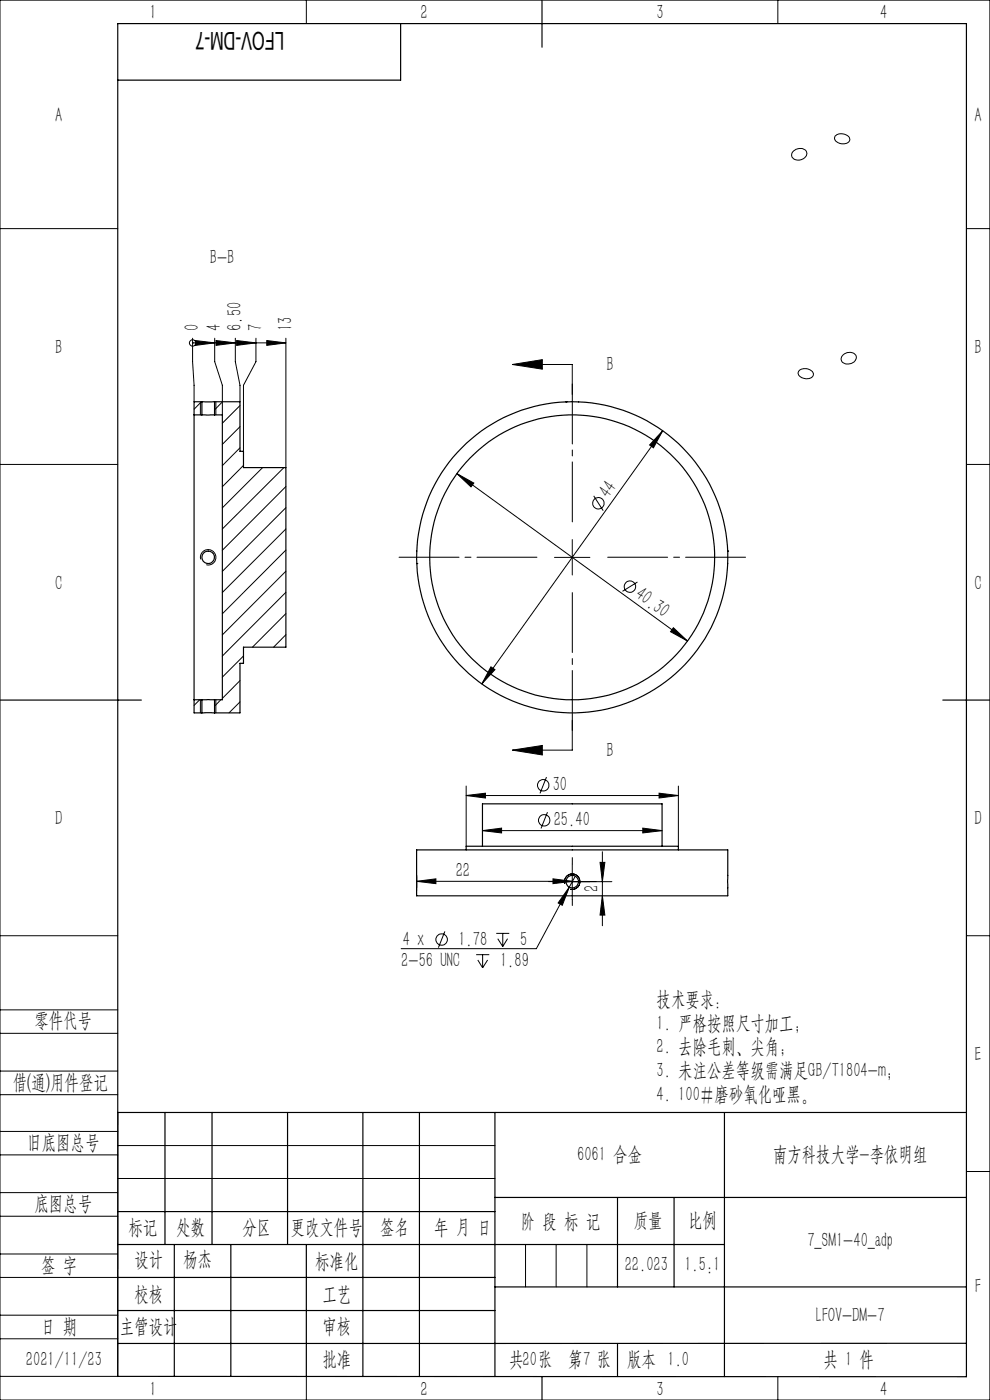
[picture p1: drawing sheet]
<svg xmlns="http://www.w3.org/2000/svg" width="210mm" height="297mm" viewBox="0 0 210 297" stroke-linecap="round" stroke-linejoin="round" font-family="sans-serif">
<g fill="none" stroke="#000" stroke-width=".21">
<path d="M0 0h210v297h-210zM65 0v5M165 0v5M168.3 32.1a1.65 1.65 0 0 1 2.9 .5 1.77 1.77 0 0 1-1.4 1.3 1.77 1.77 0 0 1-1.8-.7v-.7zM177.2 28.8a1.99 1.99 0 0 1 3.1 .8 1.68 1.68 0 0 1-2.7 .5l-.3-.2a.81 .81 0 0 1-.1-1.1zM0 48.5h25M205 48.5h5M40.9 72.7h.1M40.9 71.8v4.9l.3 5v3.5M40.9 72.7h19.7M41.5 72.2l4 .5-4 .6zM45.5 71.8v4.9l1.7 5v6.3"/>
<path d="M45.8 72.2l4.1 .5-4.1 .6zM49.9 71.8v4.9l1 5v3.5M50.2 72.2l4.1 .5-4.1 .6zM54.3 71.8v4.9l-2.7 5v14M56.6 72.2l4 .5-4 .6zM60.6 71.8v27.4M108.7 77.3l6.3-1v2zM108.7 77.3h12.7v6.4M169.6 78.5a1.96 1.96 0 0 1 2.9 .9 1.62 1.62 0 0 1-2.5 .6l-.4-.2a.78 .78 0 0 1 0-1.3zM178.8 75.3a1.7 1.7 0 0 1 2.8 .4 1.75 1.75 0 0 1-1.3 1.5 1.75 1.75 0 0 1-1.8-.8v-.7zM0 98.5h25M42.5 85.2v2.8"/>
<path d="M42.7 85.2l-1.5 1.6M45.8 85.2v2.8M47.2 85.2l-1.7 1.8M50.9 86l-3.7 3.8M50.9 90.5l-3.7 3.8M50.9 95l-3.7 3.8M51.6 98.7l-4.4 4.6M55.7 99.2l-8.5 8.5M60.2 99.2l-13 13M140.6 91.4l-38.4 53.7M140.6 91.4l-2 3.6-.8-.6zM205 98.5h5"/>
<path d="M42.6 118.7a1.64 1.64 0 0 1 1.4-2.1 1.64 1.64 0 0 1 1.8 1.7 1.64 1.64 0 0 1-2.1 1.5M60.6 103.2l-13.4 13.5M60.6 107.7l-13.4 13.5M60.6 112.2l-13.4 13.5M60.6 116.7l-13.4 13.5M96.9 100.5l48.9 35.5M96.9 100.5l3.6 2-.6 .8zM117.6 118.2h7.5M121.4 114.5v7.5M125.9 105.2l2.1 3.1M51.6 139.2l-4.4 4.4M60.6 121.2l-13.4 13.5"/>
<path d="M60.6 125.7l-13.4 13.5M60.6 130.2l-7 7.1M60.6 134.7l-2.6 2.6M135.2 123.5l-3.2 1.9M142.8 133.2l3 2.8-3.6-2zM42.4 148.4l-1.2 1.2M42.5 148.4v2.8M45.8 148.4v2.8M46.8 148.4l-1.3 1.4M50.9 144.4l-3.7 3.8M50.9 148.9l-2.3 2.3M104.1 141.5l.9 .6-2.8 3z"/>
<path d="M108.7 159.1l6.3-1v2.1zM121.4 152.8v6.3h-12.7M98.9 166.8v12.7M98.9 168.8h45M98.9 168.8l4.1-.5v1zM102.3 176.2l4.1-.5v1zM102.3 176.2h38.1M115.9 164.8l-1.4 3.5M116.1 172.3l-1.3 3.5M136.3 175.7l4.1 .5-4.1 .5zM139.8 168.3l4.1 .5-4.1 .5zM143.9 166.8v12.7"/>
<path d="M0 198.5h25M88.4 185.7v3.3M88.4 187h33M88.4 187l4.1-.6v1.1zM94.4 197.6l-1.4 3.4M105.3 198h2.7M105.6 199.1l1 1.7M106.6 198v2.8M107.7 199.1l-1.1 1.7M117.3 186.4l4.1 .6-4.1 .5zM117.6 187h12.2M119.8 187.5a1.65 1.65 0 0 1 1.4-2.1 1.65 1.65 0 0 1 1.8 1.8 1.65 1.65 0 0 1-2 1.4"/>
<path d="M120.8 188.2l-1.5 3.8-.9-.4zM120.8 188.2l-7 13.1h-28.7M121.4 183.3v7.5M122 185.9l-1.2 2.3M127.3 182.9h1l-.5 4.1zM127.8 180.7v15.7M127.8 190l.5 4.1h-1zM205 198.5h5M0 214.2h25M0 219.2h25M101 202.5h2.8M101.4 203.7l1 1.6"/>
<path d="M102.4 202.5v2.8M103.4 203.7l-1 1.6M0 232.2h25M0 227.2h25M25 236v56h-25M0 245h25M0 240h25M0 258h25M0 253h25M25 243h80M25 250h80M205 248.5h5"/>
<path d="M0 271h25M0 266h25M0 279h25M111.5 264v9M118 264v9M124.5 264v9M0 284h25M65 292.1v4.9M153.7 292h.1M165 292v5"/>
<circle cx="40.9" cy="72.8" r=".68"/>
<circle cx="126.9" cy="106.8" r="1.21"/>
<circle cx="133.6" cy="124.5" r="1.22"/>
<circle cx="115.2" cy="166.6" r="1.21"/>
<circle cx="115.4" cy="174" r="1.22"/>
<circle cx="93.7" cy="199.3" r="1.22"/>
</g>
<g fill="none" stroke="#000" stroke-width=".25">
<path d="M85 5v12h-60M115 0v10M41.2 88v60.4M41.2 88h1.6M42.8 88h2.7M42.8 85.2h2.7M42.8 85.2v2.8M42.8 85.2h-1.6v2.8M45.5 88h1.7v60.4h-1.7M45.5 85.2v2.8M45.5 85.2h5.4v10.5h.7v3.5h9v38.1h-9v3.4h-.7v10.5h-5.4M120.1 85.3h.1"/>
<path d="M122.7 85.2v.1M88.4 116.9h.1M88.4 119.6h.1M154.3 116.9h.1M154.3 119.6h.1M0 148.5h30M41.2 148.4h1.6M41.2 148.4v2.8h1.6M42.8 148.4h2.7M42.8 151.2h2.7M42.8 148.4v2.8M45.5 148.4v2.8"/>
<path d="M200 148.5h10M102.3 179.5v-9h38.1v9M88.4 180.3h66v9.7h-66zM98.9 180.3v-.8h45v.8M25 236h180M35 236v28M45 236v28M61 236v28M77 236v56M89 236v56M105 236v56M153.7 236v56"/>
<path d="M25 257h80M105 254h100M131 254v19M143 254v19M25 264h128.7M25 271h80M25 278h80M37 264v28M49 264v28M65 264.1v28M105 273h100M25 292l180 .1v-287.1h-180v287"/>
<path d="M115 292v5M131 285v7M205 285h-180"/>
<circle cx="44.2" cy="118.2" r="1.33"/>
<circle cx="121.4" cy="118.2" r="33"/>
<circle cx="121.4" cy="118.2" r="30.2"/>
<circle cx="121.4" cy="187" r="1.35"/>
</g>
<path d="M117.6 187h-1.3M121.4 183.3v-1.4M121.4 190.8v1.3M125.1 187h1.4" fill="none" stroke="#000" stroke-width=".21" stroke-dasharray="30.5 1.3 1.3 1.3"/>
<path d="M113.9 118.2h-29.3M121.4 110.7v-29.2M128.9 118.2h29.2M121.4 125.7v29.3" fill="none" stroke="#000" stroke-width=".21" stroke-dasharray="30.5 1.3 1.3 1.3" stroke-dashoffset="17.8"/>
<g fill="#000">
<path d="M41.5 72.2l4 .5-4 .6zM45.8 72.2l4.1 .5-4.1 .6zM50.2 72.2l4.1 .5-4.1 .6zM56.6 72.2l4 .5-4 .6z"/>
<path d="M108.7 77.3l6.3-1v2zM108.7 159.1l6.3-1v2.1z"/>
<path d="M96.9 100.5l3 2.8 .6-.8zM142.8 133.2l-.6 .8 3.6 2z"/>
<path d="M104.1 141.5l-1.9 3.6 2.8-3zM140.6 91.4l-2.8 3 .8 .6z"/>
<path d="M120.8 188.2l-2.4 3.4 .9 .4zM102.3 176.2l4.1-.5v1zM136.3 175.7l4.1 .5-4.1 .5z"/>
<path d="M117.3 186.4l4.1 .6-4.1 .5zM88.4 187l4.1-.6v1.1zM139.8 168.3l4.1 .5-4.1 .5zM98.9 168.8l4.1-.5v1z"/>
<path d="M127.3 182.9h1l-.5 4.1zM127.8 190l.5 4.1h-1z"/>
</g>
<text font-size="5.2" x="60.2" y="6.9" transform="rotate(-180 60.2 6.9)">LFOV-DM-7</text>
<g font-size="4.4">
<text x="31.7" y="4.1">1</text>
<text x="89.2" y="4.1">2</text>
<text x="139.2" y="4.1">3</text>
<text x="186.7" y="4.1">4</text>
<text x="11.7" y="25.9">A</text>
<text x="206.7" y="25.9">A</text>
<text x="44.5" y="56">B-B</text>
<text x="42.2" y="70.2" transform="rotate(-90 42.2 70.2)">0</text>
<text x="46.8" y="70.2" transform="rotate(-90 46.8 70.2)">4</text>
<text x="51.2" y="70.2" transform="rotate(-90 51.2 70.2)">6.50</text>
<text x="55.6" y="70.2" transform="rotate(-90 55.6 70.2)">7</text>
<text x="62" y="70.2" transform="rotate(-90 62 70.2)">13</text>
<text x="11.7" y="75.1">B</text>
<text x="206.7" y="75.1">B</text>
<text x="128.7" y="78.8">B</text>
<text x="129.2" y="105.9" transform="rotate(-54 129.2 105.9)">44</text>
<text x="11.7" y="125.1">C</text>
<text x="206.7" y="125.1">C</text>
<text x="134.5" y="126.7" transform="rotate(36 134.5 126.7)">40.30</text>
<text x="128.7" y="160.6">B</text>
<text x="117.2" y="167.9">30</text>
<text x="11.7" y="175.1">D</text>
<text x="117.5" y="175.3">25.40</text>
<text x="206.7" y="175.1">D</text>
<text x="96.7" y="186.1">22</text>
<text x="126.9" y="189.3" transform="rotate(-90 126.9 189.3)">2</text>
<text x="85.5" y="200.6">4 x</text>
<text x="97.2" y="200.6">1.78</text>
<text x="110.3" y="200.6">5</text>
<text x="85.1" y="205.1">2-56 UNC</text>
<text x="106.1" y="205.1">1.89</text>
<text x="139.3" y="213.5">技术要求：</text>
<text x="7.3" y="217.9">零件代号</text>
<text x="139.3" y="218.5">1. 严格按照尺寸加工；</text>
<text x="139.3" y="223.5">2. 去除毛刺、尖角；</text>
<text x="206.7" y="225.1">E</text>
<text x="2.7" y="231">借(通)用件登记</text>
<text x="139.3" y="228.5">3. 未注公差等级需满足GB/T1804-m;</text>
<text x="139.3" y="233.5">4. 100#磨砂氧化哑黑。</text>
<text x="5.8" y="243.7">旧底图总号</text>
<text x="122.4" y="246.2">6061 合金</text>
<text x="164" y="246.2">南方科技大学-李依明组</text>
<text x="7.3" y="256.8">底图总号</text>
<text x="27.2" y="261.9">标记</text>
<text x="37.3" y="261.9">处数</text>
<text x="51.4" y="261.9">分区</text>
<text x="61.7" y="261.9">更改文件号</text>
<text x="80.6" y="261.9">签名</text>
<text x="92.1" y="261.9">年 月 日</text>
<text x="110.5" y="260.4">阶 段 标 记</text>
<text x="134.4" y="260.4">质量</text>
<text x="145.9" y="260.4">比例</text>
<text x="8.7" y="269.8">签 字</text>
<text x="28.5" y="268.7">设计</text>
<text x="38.9" y="268.7">杨杰</text>
<text x="66.9" y="269">标准化</text>
<text x="132.5" y="269.7">22.023</text>
<text x="145.2" y="269.7">1.5:1</text>
<text x="171.3" y="264.6">7_SM1-40_adp</text>
<text x="28.5" y="275.9">校核</text>
<text x="68.4" y="275.9">工艺</text>
<text x="206.8" y="274.4">F</text>
<text x="173" y="280.6">LFOV-DM-7</text>
<text x="8.7" y="282.9">日 期</text>
<text x="25.4" y="282.9">主管设计</text>
<text x="68.4" y="282.8">审核</text>
<text x="5.5" y="289.9">2021/11/23</text>
<text x="68.4" y="289.9">批准</text>
<text x="108" y="289.9">共 张</text>
<text x="110.8" y="289.9">20</text>
<text x="120.5" y="289.9">第 张</text>
<text x="123.7" y="289.9">7</text>
<text x="133" y="289.9">版本 1.0</text>
<text x="174.7" y="289.9">共 1 件</text>
<text x="31.7" y="296.1">1</text>
<text x="89.2" y="296.1">2</text>
<text x="139.2" y="296.1">3</text>
<text x="186.7" y="296.1">4</text>
</g>
</svg>
